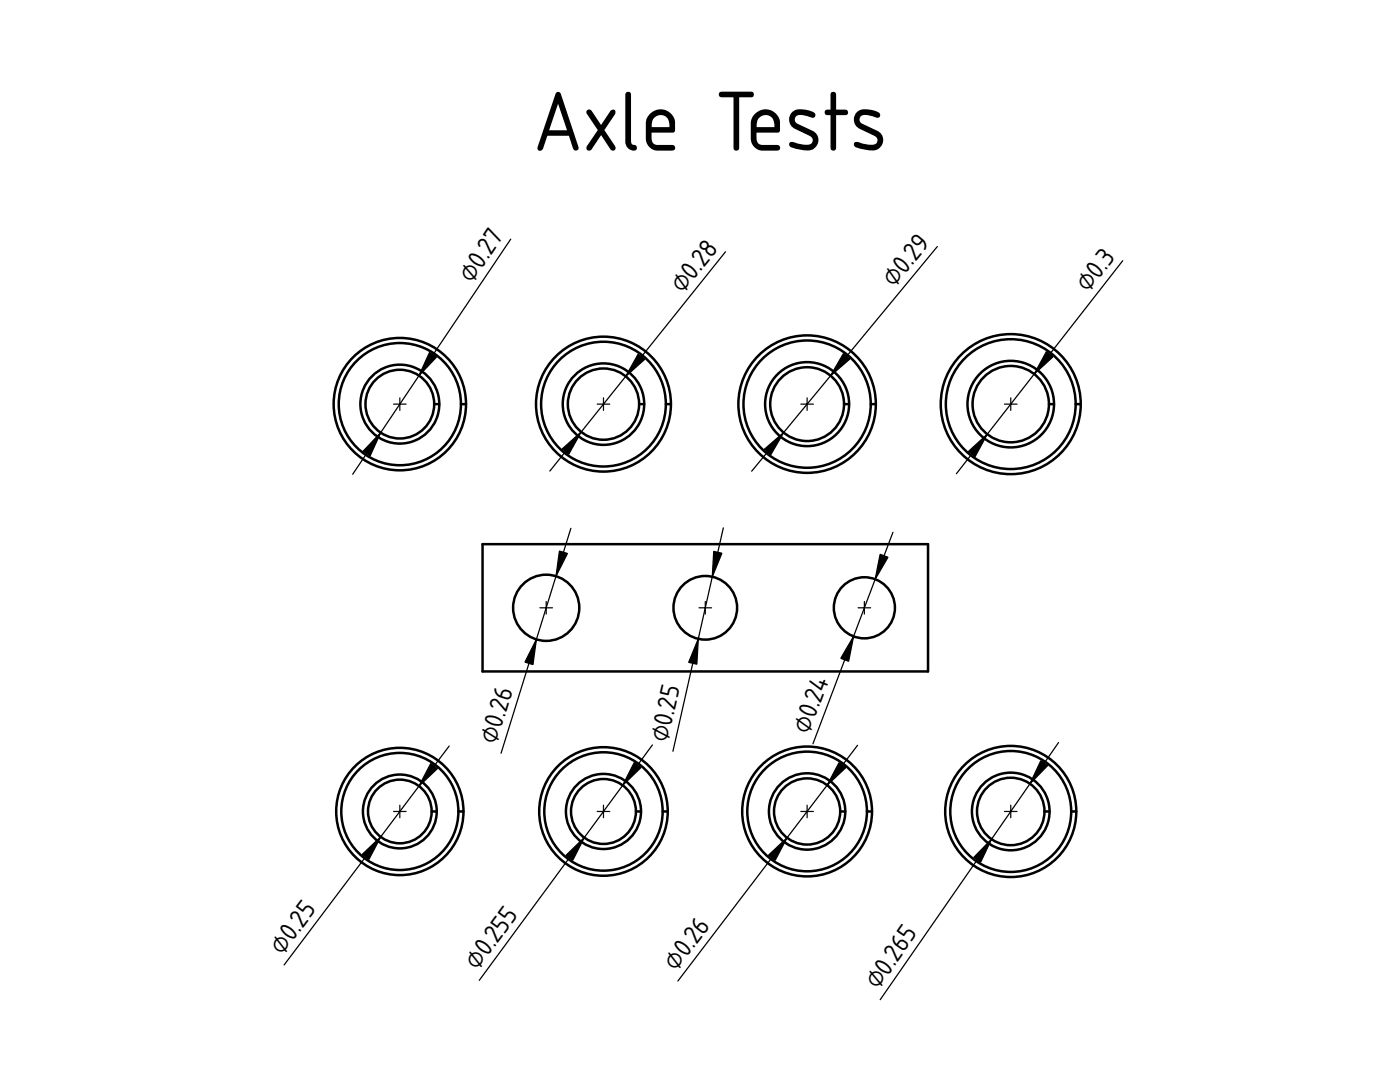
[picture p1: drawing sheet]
<svg xmlns="http://www.w3.org/2000/svg" width="279mm" height="216mm" viewBox="0 0 279 216" stroke-linecap="round" stroke-linejoin="round" font-family="sans-serif">
<g fill="none" stroke="#000" stroke-width=".5">
<path d="M86.7 80.6h1M92 80.6h1M127.5 80.6h1.1M132.9 80.6h1M168.4 80.6h1.1M173.8 80.6h1M209.3 80.6h1.1M214.7 80.6h1M96.3 108.6h88.9v25.4h-88.9zM86.1 161.9h1.1M91.5 161.9h1M126.9 161.9h1"/>
<path d="M132.2 161.9h1.1M167.7 161.9h1M173 161.9h1M208.4 161.9h1.1M213.8 161.9h1"/>
<circle cx="79.8" cy="80.6" r="12.2"/>
<circle cx="79.8" cy="80.6" r="13.2"/>
<circle cx="79.8" cy="80.6" r="7.9"/>
<circle cx="79.8" cy="80.6" r="6.9"/>
<circle cx="120.4" cy="80.6" r="12.4"/>
<circle cx="120.4" cy="80.6" r="13.5"/>
<circle cx="120.4" cy="80.6" r="8.1"/>
<circle cx="120.4" cy="80.6" r="7.1"/>
<circle cx="161.1" cy="80.6" r="13.7"/>
<circle cx="161.1" cy="80.6" r="12.7"/>
<circle cx="161.1" cy="80.6" r="8.4"/>
<circle cx="161.1" cy="80.6" r="7.4"/>
<circle cx="201.7" cy="80.6" r="14"/>
<circle cx="201.7" cy="80.6" r="13"/>
<circle cx="201.7" cy="80.6" r="8.6"/>
<circle cx="201.7" cy="80.6" r="7.6"/>
<circle cx="109" cy="121.3" r="6.6"/>
<circle cx="140.8" cy="121.3" r="6.4"/>
<circle cx="172.5" cy="121.3" r="6.1"/>
<circle cx="79.8" cy="161.9" r="11.7"/>
<circle cx="79.8" cy="161.9" r="12.7"/>
<circle cx="79.8" cy="161.9" r="7.4"/>
<circle cx="79.8" cy="161.9" r="6.4"/>
<circle cx="120.4" cy="161.9" r="11.8"/>
<circle cx="120.4" cy="161.9" r="12.8"/>
<circle cx="120.4" cy="161.9" r="7.5"/>
<circle cx="120.4" cy="161.9" r="6.5"/>
<circle cx="161.1" cy="161.9" r="11.9"/>
<circle cx="161.1" cy="161.9" r="13"/>
<circle cx="161.1" cy="161.9" r="7.6"/>
<circle cx="161.1" cy="161.9" r="6.6"/>
<circle cx="201.7" cy="161.9" r="12.1"/>
<circle cx="201.7" cy="161.9" r="13.1"/>
<circle cx="201.7" cy="161.9" r="7.7"/>
<circle cx="201.7" cy="161.9" r="6.7"/>
</g>
<g fill="#000" stroke="#080808" stroke-width=".25">
<path d="M79.8 79.4v2.5zM78.5 80.6h2.5z" fill-rule="evenodd"/>
<path d="M120.4 79.4v2.5zM119.2 80.6h2.5z" fill-rule="evenodd"/>
<path d="M161.1 79.4v2.5zM159.8 80.6h2.5z" fill-rule="evenodd"/>
<path d="M201.7 79.4v2.5zM200.5 80.6h2.5z" fill-rule="evenodd"/>
<path d="M109 120v2.5zM107.8 121.3h2.5z" fill-rule="evenodd"/>
<path d="M140.8 120v2.5zM139.5 121.3h2.5z" fill-rule="evenodd"/>
<path d="M172.5 120v2.5zM171.3 121.3h2.5z" fill-rule="evenodd"/>
<path d="M79.8 160.7v2.5zM78.5 161.9h2.5z" fill-rule="evenodd"/>
<path d="M120.4 160.7v2.5zM119.2 161.9h2.5z" fill-rule="evenodd"/>
<path d="M161.1 160.7v2.5zM159.8 161.9h2.5z" fill-rule="evenodd"/>
<path d="M201.7 160.7v2.5zM200.5 161.9h2.5z" fill-rule="evenodd"/>
</g>
<path d="M101.9 47.7l-31.5 46.9M144.8 50.2l-35.1 43.8M187.1 49.2l-37.1 44.8M224.1 52l-33.2 42.5M113.9 105.4l-13.9 44.9M144.4 105.3l-10.1 44.6M178.2 106.2l-16 42.2M89.6 148.9l-32.9 43.6M130.2 148.6l-34.6 47M171.1 148.7l-35.8 47.1M211.3 148.2l-35.6 51.3" fill="none" stroke="#000" stroke-width=".25"/>
<g fill="#000" stroke="#000" stroke-width=".25">
<path d="M85.7 70.3l1.4 1-3.5 3.6zM127.4 70.7l1.3 1-3.8 3.4zM168.3 70.6l1.3 1-3.8 3.4zM208.8 70.2l1.3 1-3.7 3.4zM76 86.3l-2.1 4.6-1.4-.9zM112.2 89.6l3.8-3.4-2.5 4.4zM152.6 89.6l3.8-3.3-2.6 4.4zM193.3 90.1l3.7-3.5-2.4 4.5zM111.7 109.9l1.5 .5-2.2 4.6zM142.4 110l1.7 .4-1.9 4.7zM175.7 110.6l1.5 .6-2.5 4.4zM107 127.6l-.6 5-1.6-.5z"/>
<path d="M139.4 127.5l-.3 5-1.7-.3zM170.3 127l-.9 5-1.6-.6zM86 152.4l1.3 1-3.7 3.4zM126.6 152.2l1.3 1-3.6 3.5zM167.4 152.2l1.4 1-3.7 3.5zM207.7 151.8l1.4 1-3.5 3.6zM72.3 170.5l3.7-3.5-2.4 4.5zM113 170.7l3.6-3.6-2.3 4.6zM153.4 170.6l3.7-3.4-2.4 4.5zM197.9 167.4l-2.2 4.6-1.4-.9z"/>
</g>
<text font-size="15.9" x="106.5" y="30.1">Axle Tests</text>
<g font-size="5">
<text x="94.2" y="56.6" transform="rotate(-56 94.2 56.6)">⌀0.27</text>
<text x="136.3" y="58.6" transform="rotate(-51 136.3 58.6)">⌀0.28</text>
<text x="178.5" y="57.4" transform="rotate(-50 178.5 57.4)">⌀0.29</text>
<text x="217.2" y="58.6" transform="rotate(-52 217.2 58.6)">⌀0.3</text>
<text x="99" y="148.7" transform="rotate(-73 99 148.7)">⌀0.26</text>
<text x="133.2" y="148.3" transform="rotate(-77 133.2 148.3)">⌀0.25</text>
<text x="161.4" y="146.6" transform="rotate(-69 161.4 146.6)">⌀0.24</text>
<text x="56.4" y="190.7" transform="rotate(-53 56.4 190.7)">⌀0.25</text>
<text x="95.3" y="193.7" transform="rotate(-54 95.3 193.7)">⌀0.25</text>
<text x="135" y="193.9" transform="rotate(-53 135 193.9)">⌀0.26</text>
<text x="175.3" y="197.6" transform="rotate(-55 175.3 197.6)">⌀0.265</text>
</g>
</svg>
